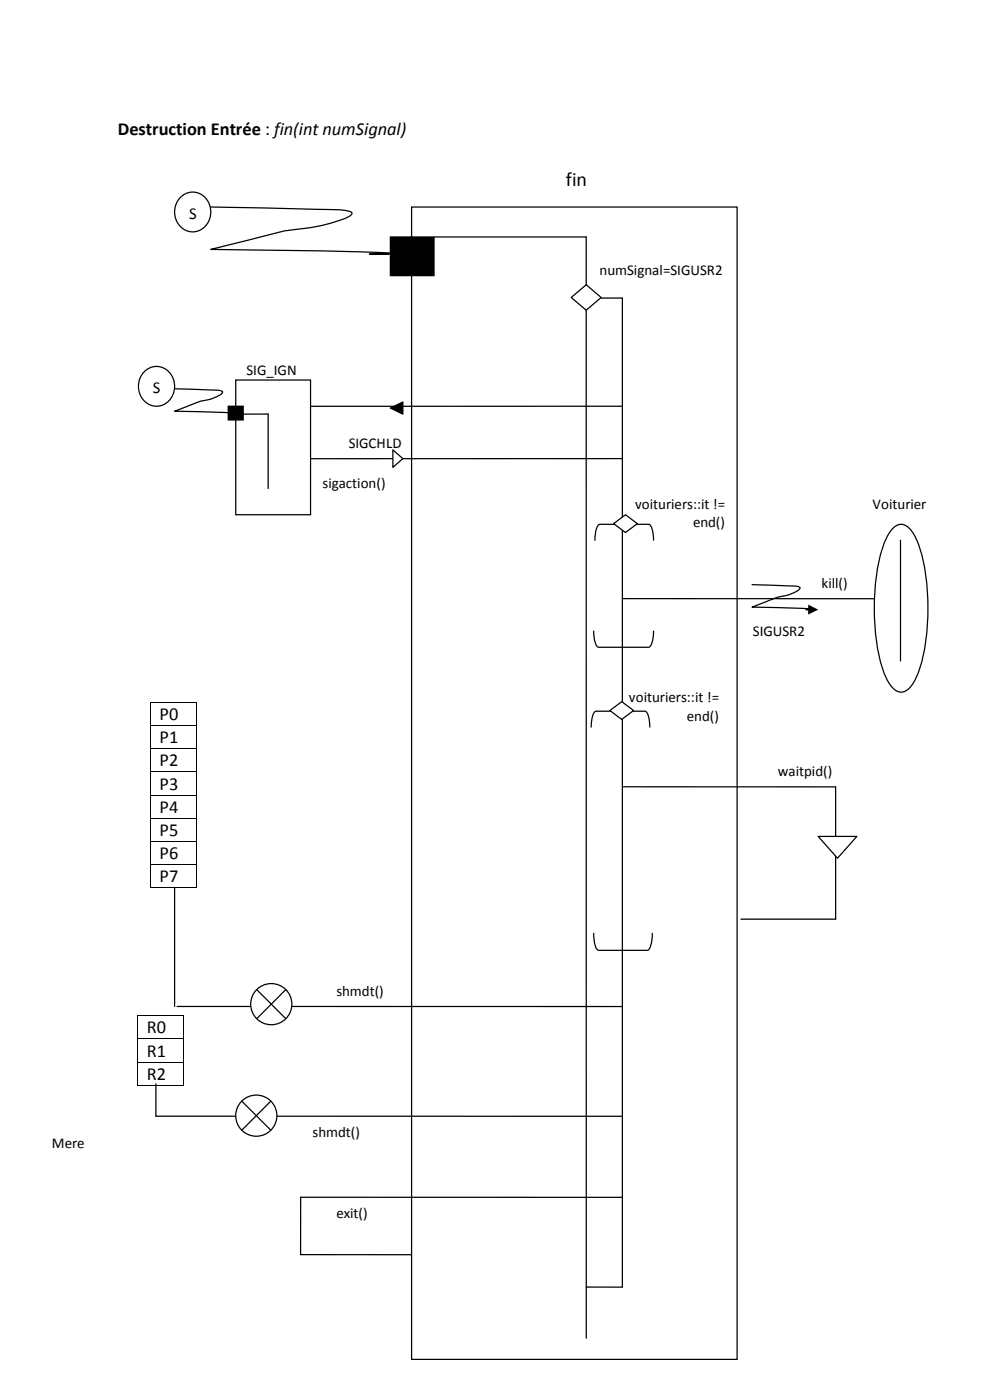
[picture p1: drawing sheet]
<svg xmlns="http://www.w3.org/2000/svg" width="210mm" height="297mm" viewBox="0 0 210 297" stroke-linecap="round" stroke-linejoin="round" font-family="sans-serif">
<g fill="#000">
<path d="M31.8 148.9h.2v.2h-.2z" fill-rule="evenodd"/>
<path d="M31.8 148.9h.2v.2h-.2z" fill-rule="evenodd"/>
<path d="M31.8 153.9h.2v.1h-.2z" fill-rule="evenodd"/>
<path d="M31.8 158.8h.2v.1h-.2z" fill-rule="evenodd"/>
<path d="M41.7 148.9h.1v.2h-.1z" fill-rule="evenodd"/>
<path d="M41.7 148.9h.1v.2h-.1z" fill-rule="evenodd"/>
<path d="M41.7 153.9h.1v.1h-.1z" fill-rule="evenodd"/>
<path d="M41.7 158.8h.1v.1h-.1z" fill-rule="evenodd"/>
<path d="M31.8 163.7h.2v.2h-.2z" fill-rule="evenodd"/>
<path d="M31.8 168.6h.2v.2h-.2z" fill-rule="evenodd"/>
<path d="M31.8 173.5h.2v.2h-.2z" fill-rule="evenodd"/>
<path d="M31.8 178.4h.2v.2h-.2z" fill-rule="evenodd"/>
<path d="M41.7 163.7h.1v.2h-.1z" fill-rule="evenodd"/>
<path d="M41.7 168.6h.1v.2h-.1z" fill-rule="evenodd"/>
<path d="M41.7 173.5h.1v.2h-.1z" fill-rule="evenodd"/>
<path d="M41.7 178.4h.1v.2h-.1z" fill-rule="evenodd"/>
<path d="M31.8 183.3h.2v.2h-.2z" fill-rule="evenodd"/>
<path d="M31.8 188.3h.2v.2h-.2z" fill-rule="evenodd"/>
<path d="M31.8 188.3h.2v.2h-.2z" fill-rule="evenodd"/>
<path d="M41.7 183.3h.1v.2h-.1z" fill-rule="evenodd"/>
<path d="M41.7 188.3h.1v.2h-.1z" fill-rule="evenodd"/>
<path d="M41.7 188.3h.1v.2h-.1z" fill-rule="evenodd"/>
<path d="M29.2 215.4h.1v.2h-.1z" fill-rule="evenodd"/>
<path d="M29.2 215.4h.1v.2h-.1z" fill-rule="evenodd"/>
<path d="M38.7 215.4h.2v.2h-.2z" fill-rule="evenodd"/>
<path d="M38.7 215.4h.2v.2h-.2z" fill-rule="evenodd"/>
<path d="M29.2 220.3h.1v.2h-.1z" fill-rule="evenodd"/>
<path d="M29.2 225.2h.1v.2h-.1z" fill-rule="evenodd"/>
<path d="M29.2 230.2h.1v.2h-.1z" fill-rule="evenodd"/>
<path d="M29.2 230.2h.1v.2h-.1z" fill-rule="evenodd"/>
<path d="M38.7 220.3h.2v.2h-.2z" fill-rule="evenodd"/>
<path d="M38.7 225.2h.2v.2h-.2z" fill-rule="evenodd"/>
<path d="M38.7 230.2h.2v.2h-.2z" fill-rule="evenodd"/>
<path d="M38.7 230.2h.2v.2h-.2z" fill-rule="evenodd"/>
</g>
<g fill="none" stroke="#000" stroke-width=".21">
<path d="M31.9 149.1v4.8M31.9 154v4.8M31.9 158.9v4.8M32 149h9.7M32 153.9h9.7M32 158.9h9.7M41.7 149.1v4.8M41.7 154v4.8M41.7 158.9v4.8M31.9 163.9v4.7M31.9 168.8v4.7M31.9 173.7v4.7"/>
<path d="M31.9 178.6v4.7M32 163.8h9.7M32 168.7h9.7M32 173.6h9.7M32 178.5h9.7M41.7 163.9v4.7M41.7 168.8v4.7M41.7 173.7v4.7M41.7 178.6v4.7M31.9 183.5v4.8M32 183.4h9.7M32 188.4h9.7"/>
<path d="M41.7 183.5v4.8M29.3 215.6v4.7M29.3 215.5h9.4M38.8 215.6v4.7M29.3 220.5v4.7M29.3 225.4v4.8M29.3 220.4h9.4M29.3 225.3h9.4M29.3 230.3h9.4M38.8 220.5v4.7M38.8 225.4v4.8"/>
</g>
<path d="M87.3 43.9h69.1v244.5h-69.1z" fill-rule="evenodd" fill="#fff"/>
<path d="M87.3 43.9h69.1v244.5h-69.1zM132 63.2v209.8M37.6 213.5h94.4" fill="none" stroke="#000" stroke-width=".26"/>
<path d="M50 80.6h15.9v28.6h-15.9z" fill-rule="evenodd" fill="#fff"/>
<path d="M124.4 50.3v233.6M30.5 79a3.8 3.8 0 0 1 4.3-.9 3.8 3.8 0 0 1 2.2 3.9 3.8 3.8 0 0 1-2.5 3.9 3.8 3.8 0 0 1-4.5-1.6 4.6 4.6 0 0 1 .5-5.3zM37 82.5l8.8 .3a1.63 1.63 0 0 1 1.4 .4 5.2 5.2 0 0 1-3.3 1.7l-1.7 .3-5.2 2 13.3 .5-1.9 .1h1.5M48.4 86.2h3.2v2.9h-3.2zM50 80.6h15.9v28.6h-15.9zM51.6 87.9l5.3-.1v15.8M82.8 86.6l2.7-1.3v2.6zM132 97.3h-66.1M132 86.2h-66.1" fill="none" stroke="#000" stroke-width=".26"/>
<g fill="#000">
<path d="M82.8 86.6l2.7-1.3v2.6z"/>
<path d="M48.4 86.2h3.2v2.9h-3.2z" fill-rule="evenodd"/>
</g>
<path d="M83.3 95.4l2.2 1.9-2.2 1.8z" fill="#fff"/>
<path d="M83.3 95.4l2.2 1.9-2.2 1.8zM126.2 114.6l.2-2.1a1.41 1.41 0 0 1 .8-1.3h10.4a2.77 2.77 0 0 1 1 2.6v.8M125.9 133.9l.1 1.5a2.34 2.34 0 0 0 1 1.9h10.6a2.83 2.83 0 0 0 1-2.6v-.8M125.9 198l.3 2.3a1.51 1.51 0 0 0 .8 1.3h10.3a3.1 3.1 0 0 0 1-2.8l.1-.8" fill="none" stroke="#000" stroke-width=".26"/>
<path d="M130.2 111.1l2.5-1.9 2.5 1.9-2.5 1.9z" fill-rule="evenodd" fill="#fff"/>
<path d="M130.2 111.1l2.5-1.9 2.5 1.9-2.5 1.9z" fill="none" stroke="#000" stroke-width=".26"/>
<path d="M189.2 112.3a2.29 2.29 0 0 1 3.9 0 21.5 21.5 0 0 1 3.4 10.7 46.4 46.4 0 0 1-1.8 19.9 6.7 6.7 0 0 1-2.9 3.8 2.32 2.32 0 0 1-2.6-.9 21.4 21.4 0 0 1-3.4-10.8 46.4 46.4 0 0 1 1.8-19.9l1.1-2.1z" fill-rule="evenodd" fill="#fff"/>
<path d="M189.2 112.3a2.29 2.29 0 0 1 3.9 0 21.5 21.5 0 0 1 3.4 10.7 46.4 46.4 0 0 1-1.8 19.9 6.7 6.7 0 0 1-2.9 3.8 2.32 2.32 0 0 1-2.6-.9 21.4 21.4 0 0 1-3.4-10.8 46.4 46.4 0 0 1 1.8-19.9l1.1-2.1zM191 114.6v25.6M132 127h53.5M159.5 124l8.8 .3a1.63 1.63 0 0 1 1.4 .4 5.2 5.2 0 0 1-3.3 1.7l-1.7 .4-5.2 2 13.3 .4-1.9 .1h1.5M132 166.9h45.3M177.3 166.9v28.1h-20.1" fill="none" stroke="#000" stroke-width=".26"/>
<path d="M171.5 128.3l2.1 1-2.2 1.1z" fill="#000"/>
<path d="M173.6 177.4h8.2l-4.1 4.7z" fill="#fff"/>
<path d="M173.6 177.4h8.2l-4.1 4.7zM37 188.4v25.1M33.1 229.9v6.9h98.9M63.8 254v12.2M63.8 266.2h23.5" fill="none" stroke="#000" stroke-width=".26"/>
<circle cx="57.5" cy="213" r="4.4" fill="#fff"/>
<g fill="none" stroke="#000" stroke-width=".26">
<path d="M54.5 209.9l6.1 6.2M60.6 209.9l-6.1 6.2"/>
<circle cx="57.5" cy="213" r="4.4"/>
</g>
<circle cx="54.4" cy="236.7" r="4.4" fill="#fff"/>
<g fill="none" stroke="#000" stroke-width=".26">
<path d="M38.2 42a3.8 3.8 0 0 1 4.3-.9 3.8 3.8 0 0 1 2.2 3.9 3.8 3.8 0 0 1-2.6 3.9 3.8 3.8 0 0 1-4.4-1.6 4.6 4.6 0 0 1 .5-5.3zM44.7 43.9l22.9 .5a26.2 26.2 0 0 1 6.7 .5l.4 .2a1.38 1.38 0 0 1-1.2 1.1 41.5 41.5 0 0 1-12.5 2.7l-16.3 4 25.5 .4 13.6 .5-5.6 .1h4.2M82.8 50.3h9.3v8.2h-9.3zM92.1 50.3h32.3M51.3 233.6l6.2 6.2M57.5 233.6l-6.2 6.2M63.8 254h68.2"/>
<circle cx="54.4" cy="236.7" r="4.4"/>
</g>
<path d="M82.8 50.3h9.3v8.2h-9.3z" fill-rule="evenodd" fill="#000"/>
<path d="M121.2 63.1l3.2-2.7 3.1 2.7-3.1 2.7z" fill-rule="evenodd" fill="#fff"/>
<path d="M121.2 63.1l3.2-2.7 3.1 2.7-3.1 2.7zM127.5 63.2h4.5M125.4 154.3l.2-2.2a1.41 1.41 0 0 1 .8-1.2h10.4a2.77 2.77 0 0 1 1 2.6v.8" fill="none" stroke="#000" stroke-width=".26"/>
<path d="M129.4 150.7l2.5-1.8 2.5 1.8-2.5 1.9z" fill-rule="evenodd" fill="#fff"/>
<path d="M129.4 150.7l2.5-1.8 2.5 1.8-2.5 1.9zM124.4 273l7.6 .1" fill="none" stroke="#000" stroke-width=".26"/>
<text font-size="4.2" x="120" y="39.5">fin</text>
<g font-size="3.9">
<text x="25" y="28.7">Destruction Entrée : fin(int numSignal)</text>
<text x="33.8" y="152.8">P0</text>
<text x="33.8" y="157.7">P1</text>
<text x="33.8" y="162.6">P2</text>
<text x="33.8" y="167.5">P3</text>
<text x="33.8" y="172.4">P4</text>
<text x="33.8" y="177.3">P5</text>
<text x="33.8" y="182.2">P6</text>
<text x="33.8" y="187.1">P7</text>
<text x="31.2" y="219.2">R0</text>
<text x="31.2" y="224.1">R1</text>
<text x="31.2" y="229.1">R2</text>
</g>
<g font-size="3.5">
<text x="40.1" y="46.4">S</text>
<text x="32.4" y="83.4">S</text>
</g>
<g font-size="3.2">
<text x="127.2" y="58.3">numSignal=SIGUSR2</text>
<text x="52.3" y="79.5">SIG_IGN</text>
<text x="74" y="95">SIGCHLD</text>
<text x="68.4" y="103.4">sigaction()</text>
<text x="134.7" y="107.9">voituriers::it !=</text>
<text x="185.1" y="107.9">Voiturier</text>
<text x="147" y="111.8">end()</text>
<text x="174.3" y="124.7">kill()</text>
<text x="159.7" y="135">SIGUSR2</text>
<text x="133.4" y="149">voituriers::it !=</text>
<text x="145.7" y="152.9">end()</text>
<text x="165" y="164.7">waitpid()</text>
<text x="71.3" y="211.3">shmdt()</text>
<text x="11" y="243.5">Mere</text>
<text x="66.3" y="241.1">shmdt()</text>
<text x="71.3" y="258.3">exit()</text>
</g>
</svg>
